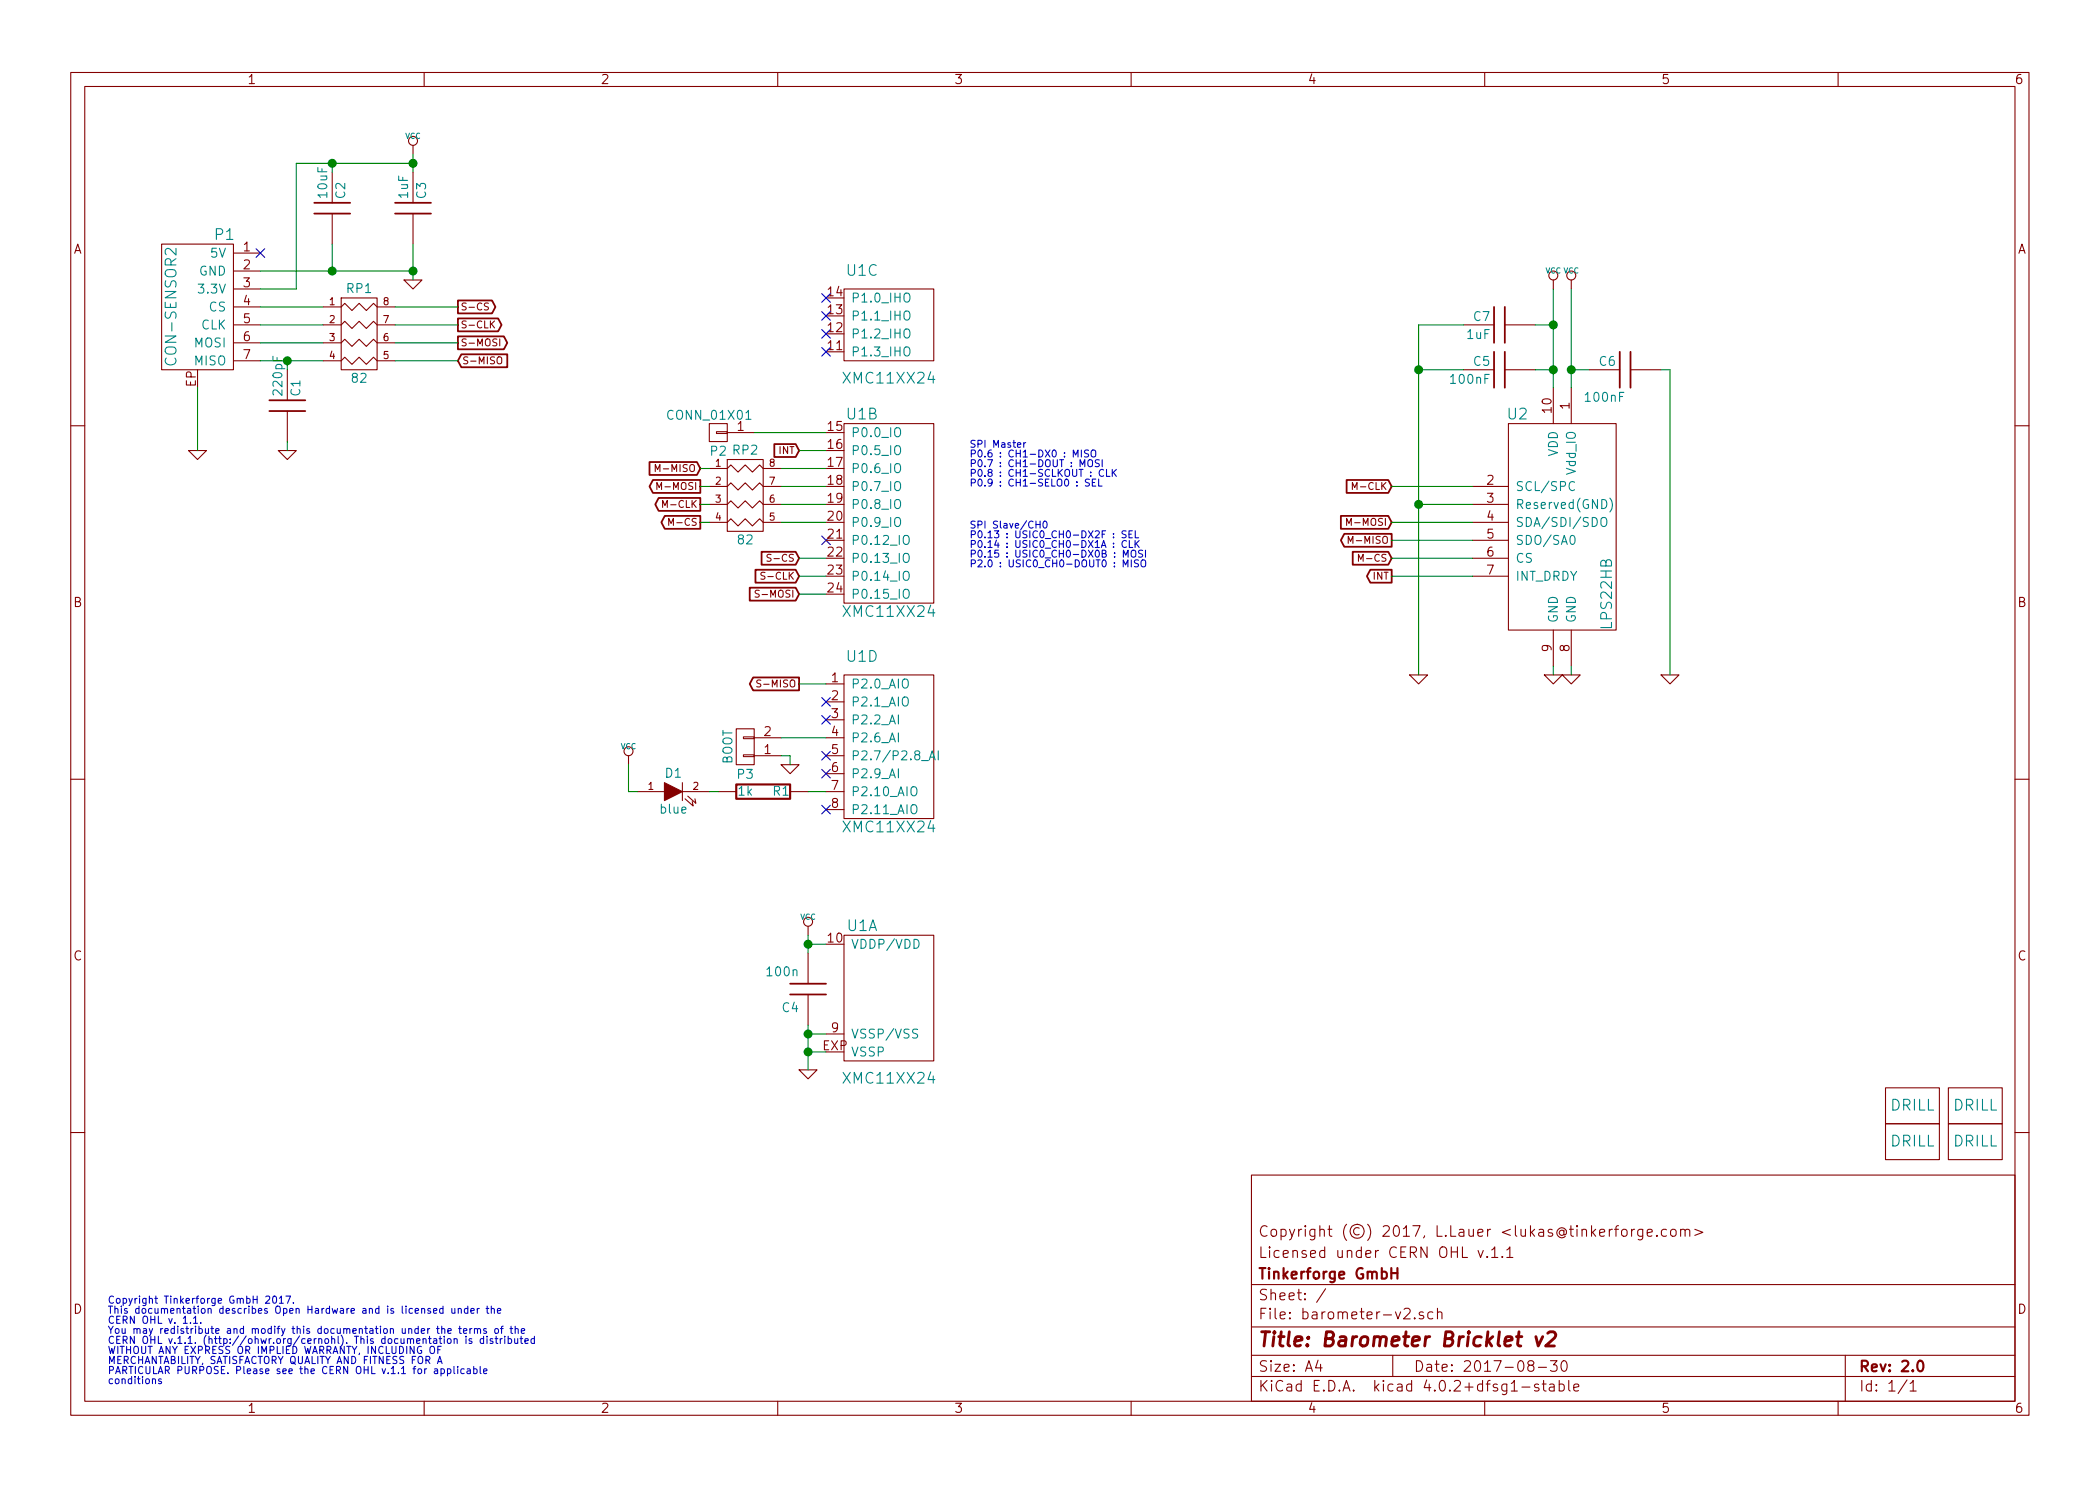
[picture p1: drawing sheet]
EESchema Schematic File Version 2
LIBS:tinkerforge
LIBS:power
LIBS:device
LIBS:transistors
LIBS:conn
LIBS:linear
LIBS:regul
LIBS:74xx
LIBS:cmos4000
LIBS:adc-dac
LIBS:memory
LIBS:xilinx
LIBS:microcontrollers
LIBS:dsp
LIBS:microchip
LIBS:analog_switches
LIBS:motorola
LIBS:texas
LIBS:intel
LIBS:audio
LIBS:interface
LIBS:digital-audio
LIBS:philips
LIBS:display
LIBS:cypress
LIBS:siliconi
LIBS:opto
LIBS:atmel
LIBS:contrib
LIBS:valves
EELAYER 25 0
EELAYER END
$Descr A4 11693 8268
encoding utf-8
Sheet 1 1
Title "Barometer Bricklet v2"
Date "2017-08-30"
Rev "2.0"
Comp "Tinkerforge GmbH"
Comment1 "Licensed under CERN OHL v.1.1"
Comment2 "Copyright (©) 2017, L.Lauer <lukas@tinkerforge.com>"
Comment3 ""
Comment4 ""
$EndDescr
Text Notes 600  7700 0    40   ~ 0
Copyright Tinkerforge GmbH 2017.\nThis documentation describes Open Hardware and is licensed under the\nCERN OHL v. 1.1.\nYou may redistribute and modify this documentation under the terms of the\nCERN OHL v.1.1. (http://ohwr.org/cernohl). This documentation is distributed\nWITHOUT ANY EXPRESS OR IMPLIED WARRANTY, INCLUDING OF\nMERCHANTABILITY, SATISFACTORY QUALITY AND FITNESS FOR A\nPARTICULAR PURPOSE. Please see the CERN OHL v.1.1 for applicable\nconditions\n
$Comp
L DRILL U3
U 1 1
P 10650 6150
F 0 "U3" H 10700 6200 60  0001 C CNN
F 1 "DRILL" H 10650 6150 60  0000 C CNN
F 2 "kicad-libraries:DRILL_NP" H 10650 6150 60  0001 C CNN
F 3 "" H 10650 6150 60  0001 C CNN
	1    10650 6150
	1    0    0    -1  
$EndComp
$Comp
L DRILL U4
U 1 1
P 10650 6350
F 0 "U4" H 10700 6400 60  0001 C CNN
F 1 "DRILL" H 10650 6350 60  0000 C CNN
F 2 "kicad-libraries:DRILL_NP" H 10650 6350 60  0001 C CNN
F 3 "" H 10650 6350 60  0001 C CNN
	1    10650 6350
	1    0    0    -1  
$EndComp
$Comp
L DRILL U6
U 1 1
P 11000 6350
F 0 "U6" H 11050 6400 60  0001 C CNN
F 1 "DRILL" H 11000 6350 60  0000 C CNN
F 2 "kicad-libraries:DRILL_NP" H 11000 6350 60  0001 C CNN
F 3 "" H 11000 6350 60  0001 C CNN
	1    11000 6350
	1    0    0    -1  
$EndComp
$Comp
L DRILL U5
U 1 1
P 11000 6150
F 0 "U5" H 11050 6200 60  0001 C CNN
F 1 "DRILL" H 11000 6150 60  0000 C CNN
F 2 "kicad-libraries:DRILL_NP" H 11000 6150 60  0001 C CNN
F 3 "" H 11000 6150 60  0001 C CNN
	1    11000 6150
	1    0    0    -1  
$EndComp
Text GLabel 2550 1700 2    39   Output ~ 0
S-CS
$Comp
L VCC #PWR01
U 1 1
P 2300 850
F 0 "#PWR01" H 2300 950 30  0001 C CNN
F 1 "VCC" H 2300 950 30  0000 C CNN
F 2 "" H 2300 850 60  0001 C CNN
F 3 "" H 2300 850 60  0001 C CNN
	1    2300 850 
	1    0    0    -1  
$EndComp
$Comp
L GND #PWR02
U 1 1
P 1100 2500
F 0 "#PWR02" H 1100 2500 30  0001 C CNN
F 1 "GND" H 1100 2430 30  0001 C CNN
F 2 "" H 1100 2500 60  0001 C CNN
F 3 "" H 1100 2500 60  0001 C CNN
	1    1100 2500
	1    0    0    -1  
$EndComp
$Comp
L GND #PWR03
U 1 1
P 1600 2500
F 0 "#PWR03" H 1600 2500 30  0001 C CNN
F 1 "GND" H 1600 2430 30  0001 C CNN
F 2 "" H 1600 2500 60  0001 C CNN
F 3 "" H 1600 2500 60  0001 C CNN
	1    1600 2500
	1    0    0    -1  
$EndComp
$Comp
L CON-SENSOR2 P1
U 1 1
P 1100 1700
F 0 "P1" H 950 2100 60  0000 C CNN
F 1 "CON-SENSOR2" V 1250 1700 60  0000 C CNN
F 2 "kicad-libraries:CON-SENSOR2" H 1200 1550 60  0001 C CNN
F 3 "" H 1200 1550 60  0000 C CNN
	1    1100 1700
	-1   0    0    -1  
$EndComp
$Comp
L LPS22HB U2
U 1 1
P 8700 2950
F 0 "U2" H 8450 3600 60  0000 C CNN
F 1 "LPS22HB" V 8950 2600 60  0000 C CNN
F 2 "kicad-libraries:HLGA-10L" H 8650 3250 60  0001 C CNN
F 3 "" H 8650 3250 60  0000 C CNN
	1    8700 2950
	1    0    0    -1  
$EndComp
$Comp
L C C5
U 1 1
P 8350 2050
F 0 "C5" V 8400 2100 50  0000 L CNN
F 1 "100nF" V 8300 2100 50  0000 L CNN
F 2 "kicad-libraries:C0402F" H 8350 2050 60  0001 C CNN
F 3 "" H 8350 2050 60  0001 C CNN
	1    8350 2050
	0    -1   -1   0   
$EndComp
$Comp
L C C6
U 1 1
P 9050 2050
F 0 "C6" V 9100 2100 50  0000 L CNN
F 1 "100nF" V 8900 2050 50  0000 L CNN
F 2 "kicad-libraries:C0402F" H 9050 2050 60  0001 C CNN
F 3 "" H 9050 2050 60  0001 C CNN
	1    9050 2050
	0    -1   -1   0   
$EndComp
$Comp
L GND #PWR04
U 1 1
P 8750 3750
F 0 "#PWR04" H 8750 3750 30  0001 C CNN
F 1 "GND" H 8750 3680 30  0001 C CNN
F 2 "" H 8750 3750 60  0001 C CNN
F 3 "" H 8750 3750 60  0001 C CNN
	1    8750 3750
	1    0    0    -1  
$EndComp
$Comp
L GND #PWR05
U 1 1
P 8650 3750
F 0 "#PWR05" H 8650 3750 30  0001 C CNN
F 1 "GND" H 8650 3680 30  0001 C CNN
F 2 "" H 8650 3750 60  0001 C CNN
F 3 "" H 8650 3750 60  0001 C CNN
	1    8650 3750
	1    0    0    -1  
$EndComp
NoConn ~ 1450 1400
Text GLabel 2550 1800 2    39   Output ~ 0
S-CLK
Text GLabel 2550 1900 2    39   Output ~ 0
S-MOSI
Text GLabel 2550 2000 2    39   Input ~ 0
S-MISO
$Comp
L C C2
U 1 1
P 1850 1150
F 0 "C2" V 1900 1200 50  0000 L CNN
F 1 "10uF" V 1800 1200 50  0000 L CNN
F 2 "kicad-libraries:C0805" H 1850 1150 60  0001 C CNN
F 3 "" H 1850 1150 60  0001 C CNN
	1    1850 1150
	1    0    0    -1  
$EndComp
$Comp
L C C3
U 1 1
P 2300 1150
F 0 "C3" V 2350 1200 50  0000 L CNN
F 1 "1uF" V 2250 1200 50  0000 L CNN
F 2 "kicad-libraries:C0603F" H 2300 1150 60  0001 C CNN
F 3 "" H 2300 1150 60  0001 C CNN
	1    2300 1150
	1    0    0    -1  
$EndComp
$Comp
L R_PACK4 RP1
U 1 1
P 2000 2050
F 0 "RP1" H 2000 2500 50  0000 C CNN
F 1 "82" H 2000 2000 50  0000 C CNN
F 2 "kicad-libraries:4X0402" H 2000 2050 50  0001 C CNN
F 3 "" H 2000 2050 50  0000 C CNN
	1    2000 2050
	1    0    0    -1  
$EndComp
$Comp
L C C1
U 1 1
P 1600 2250
F 0 "C1" V 1650 2300 50  0000 L CNN
F 1 "220pF" V 1550 2300 50  0000 L CNN
F 2 "kicad-libraries:C0402F" H 1600 2250 60  0001 C CNN
F 3 "" H 1600 2250 60  0001 C CNN
	1    1600 2250
	1    0    0    -1  
$EndComp
$Comp
L GND #PWR06
U 1 1
P 2300 1550
F 0 "#PWR06" H 2300 1550 30  0001 C CNN
F 1 "GND" H 2300 1480 30  0001 C CNN
F 2 "" H 2300 1550 60  0001 C CNN
F 3 "" H 2300 1550 60  0001 C CNN
	1    2300 1550
	1    0    0    -1  
$EndComp
$Comp
L XMC1XXX24 U1
U 1 1
P 4950 5550
F 0 "U1" H 4800 5950 60  0000 C CNN
F 1 "XMC11XX24" H 4950 5100 60  0000 C CNN
F 2 "kicad-libraries:QFN24-4x4mm-0.5mm" H 5100 6300 60  0001 C CNN
F 3 "" H 5100 6300 60  0000 C CNN
	1    4950 5550
	1    0    0    -1  
$EndComp
$Comp
L XMC1XXX24 U1
U 3 1
P 4950 1800
F 0 "U1" H 4800 2100 60  0000 C CNN
F 1 "XMC11XX24" H 4950 1500 60  0000 C CNN
F 2 "kicad-libraries:QFN24-4x4mm-0.5mm" H 5100 2550 60  0001 C CNN
F 3 "" H 5100 2550 60  0000 C CNN
	3    4950 1800
	1    0    0    -1  
$EndComp
$Comp
L XMC1XXX24 U1
U 4 1
P 4950 4150
F 0 "U1" H 4800 4650 60  0000 C CNN
F 1 "XMC11XX24" H 4950 3700 60  0000 C CNN
F 2 "kicad-libraries:QFN24-4x4mm-0.5mm" H 5100 4900 60  0001 C CNN
F 3 "" H 5100 4900 60  0000 C CNN
	4    4950 4150
	1    0    0    -1  
$EndComp
$Comp
L C C4
U 1 1
P 4500 5500
F 0 "C4" H 4550 5600 50  0000 L CNN
F 1 "100n" H 4550 5400 50  0000 L CNN
F 2 "kicad-libraries:C0402F" H 4500 5500 60  0001 C CNN
F 3 "" H 4500 5500 60  0000 C CNN
	1    4500 5500
	-1   0    0    1   
$EndComp
$Comp
L GND #PWR07
U 1 1
P 4500 5950
F 0 "#PWR07" H 4500 5950 30  0001 C CNN
F 1 "GND" H 4500 5880 30  0001 C CNN
F 2 "" H 4500 5950 60  0001 C CNN
F 3 "" H 4500 5950 60  0001 C CNN
	1    4500 5950
	1    0    0    -1  
$EndComp
$Comp
L VCC #PWR08
U 1 1
P 4500 5200
F 0 "#PWR08" H 4500 5300 30  0001 C CNN
F 1 "VCC" H 4500 5300 30  0000 C CNN
F 2 "" H 4500 5200 60  0001 C CNN
F 3 "" H 4500 5200 60  0001 C CNN
	1    4500 5200
	1    0    0    -1  
$EndComp
$Comp
L R R1
U 1 1
P 4250 4400
F 0 "R1" V 4250 4500 50  0000 C CNN
F 1 "1k" V 4250 4300 50  0000 C CNN
F 2 "kicad-libraries:R0603F" H 4250 4400 60  0001 C CNN
F 3 "" H 4250 4400 60  0000 C CNN
	1    4250 4400
	0    1    1    0   
$EndComp
$Comp
L LED D1
U 1 1
P 3750 4400
F 0 "D1" H 3750 4500 50  0000 C CNN
F 1 "blue" H 3750 4300 50  0000 C CNN
F 2 "kicad-libraries:D0603E" H 3750 4400 50  0001 C CNN
F 3 "" H 3750 4400 50  0000 C CNN
	1    3750 4400
	1    0    0    -1  
$EndComp
$Comp
L CONN_01X02 P3
U 1 1
P 4150 4150
F 0 "P3" H 4150 4300 50  0000 C CNN
F 1 "BOOT" V 4250 4150 50  0000 C CNN
F 2 "kicad-libraries:SolderJumper" H 4150 4050 50  0001 C CNN
F 3 "" H 4150 4050 50  0000 C CNN
	1    4150 4150
	-1   0    0    1   
$EndComp
NoConn ~ 4600 4500
NoConn ~ 4600 4300
NoConn ~ 4600 4200
NoConn ~ 4600 4000
NoConn ~ 4600 3900
Text GLabel 4450 3800 0    39   Output ~ 0
S-MISO
$Comp
L GND #PWR09
U 1 1
P 4400 4250
F 0 "#PWR09" H 4400 4250 30  0001 C CNN
F 1 "GND" H 4400 4180 30  0001 C CNN
F 2 "" H 4400 4250 60  0001 C CNN
F 3 "" H 4400 4250 60  0001 C CNN
	1    4400 4250
	1    0    0    -1  
$EndComp
$Comp
L VCC #PWR010
U 1 1
P 3500 4250
F 0 "#PWR010" H 3500 4350 30  0001 C CNN
F 1 "VCC" H 3500 4350 30  0000 C CNN
F 2 "" H 3500 4250 60  0001 C CNN
F 3 "" H 3500 4250 60  0001 C CNN
	1    3500 4250
	1    0    0    -1  
$EndComp
NoConn ~ 4600 1950
NoConn ~ 4600 1850
NoConn ~ 4600 1750
NoConn ~ 4600 1650
NoConn ~ 4600 3000
$Comp
L CONN_01X01 P2
U 1 1
P 4000 2400
F 0 "P2" H 4000 2500 50  0000 C CNN
F 1 "CONN_01X01" H 4050 2300 50  0000 C CNN
F 2 "kicad-libraries:DEBUG_PAD" H 4000 2400 50  0001 C CNN
F 3 "" H 4000 2400 50  0000 C CNN
	1    4000 2400
	-1   0    0    1   
$EndComp
Text GLabel 4450 3100 0    39   Input ~ 0
S-CS
Text GLabel 4450 3200 0    39   Input ~ 0
S-CLK
Text GLabel 4450 3300 0    39   Input ~ 0
S-MOSI
Text GLabel 3900 2600 0    39   Input ~ 0
M-MISO
Text GLabel 3900 2800 0    39   Output ~ 0
M-CLK
Text Notes 5400 2700 0    39   ~ 0
SPI Master\nP0.6 : CH1-DX0 : MISO\nP0.7 : CH1-DOUT : MOSI\nP0.8 : CH1-SCLKOUT : CLK\nP0.9 : CH1-SELO0 : SEL\n
Text Notes 5400 3150 0    39   ~ 0
SPI Slave/CH0\nP0.13 : USIC0_CH0-DX2F : SEL\nP0.14 : USIC0_CH0-DX1A : CLK\nP0.15 : USIC0_CH0-DX0B : MOSI\nP2.0 : USIC0_CH0-DOUT0 : MISO
Text GLabel 3900 2900 0    39   Output ~ 0
M-CS
Text GLabel 3900 2700 0    39   Output ~ 0
M-MOSI
$Comp
L XMC1XXX24 U1
U 2 1
P 4950 2850
F 0 "U1" H 4800 3400 60  0000 C CNN
F 1 "XMC11XX24" H 4950 2300 60  0000 C CNN
F 2 "kicad-libraries:QFN24-4x4mm-0.5mm" H 5100 3600 60  0001 C CNN
F 3 "" H 5100 3600 60  0000 C CNN
	2    4950 2850
	1    0    0    -1  
$EndComp
Text GLabel 7750 2700 0    39   Input ~ 0
M-CLK
Text GLabel 7750 2900 0    39   Input ~ 0
M-MOSI
Text GLabel 7750 3000 0    39   Output ~ 0
M-MISO
Text GLabel 7750 3100 0    39   Input ~ 0
M-CS
Text GLabel 7750 3200 0    39   Output ~ 0
INT
Text GLabel 4450 2500 0    39   Input ~ 0
INT
$Comp
L R_PACK4 RP2
U 1 1
P 4150 2950
F 0 "RP2" H 4150 3400 50  0000 C CNN
F 1 "82" H 4150 2900 50  0000 C CNN
F 2 "kicad-libraries:4X0402" H 4150 2950 50  0001 C CNN
F 3 "" H 4150 2950 50  0000 C CNN
	1    4150 2950
	1    0    0    -1  
$EndComp
Wire Wire Line
	3900 2600 3950 2600
Wire Wire Line
	3900 2700 3950 2700
Wire Wire Line
	3900 2800 3950 2800
Wire Wire Line
	3950 2900 3900 2900
Wire Wire Line
	4450 2500 4600 2500
Wire Wire Line
	8200 3200 7750 3200
Wire Wire Line
	8200 3100 7750 3100
Wire Wire Line
	8200 3000 7750 3000
Wire Wire Line
	7750 2900 8200 2900
Wire Wire Line
	7750 2700 8200 2700
Wire Wire Line
	4350 2700 4600 2700
Wire Wire Line
	4350 2900 4600 2900
Wire Wire Line
	4200 2400 4600 2400
Wire Wire Line
	4350 2600 4600 2600
Wire Wire Line
	4450 3300 4600 3300
Wire Wire Line
	4450 3200 4600 3200
Wire Wire Line
	4450 3100 4600 3100
Wire Wire Line
	4350 2800 4600 2800
Wire Wire Line
	4450 3800 4600 3800
Wire Wire Line
	3500 4400 3500 4250
Wire Wire Line
	3550 4400 3500 4400
Wire Wire Line
	4000 4400 3950 4400
Wire Wire Line
	4500 4400 4600 4400
Wire Wire Line
	4400 4200 4400 4250
Wire Wire Line
	4350 4200 4400 4200
Wire Wire Line
	4600 4100 4350 4100
Connection ~ 4500 5850
Connection ~ 4500 5250
Connection ~ 4500 5750
Wire Wire Line
	4500 5850 4600 5850
Wire Wire Line
	4500 5700 4500 5950
Wire Wire Line
	4600 5750 4500 5750
Wire Wire Line
	4500 5250 4600 5250
Wire Wire Line
	4500 5200 4500 5300
Wire Wire Line
	1600 2500 1600 2450
Connection ~ 1600 2000
Wire Wire Line
	1600 2000 1600 2050
Wire Wire Line
	2200 2000 2550 2000
Wire Wire Line
	2200 1900 2550 1900
Wire Wire Line
	2200 1800 2550 1800
Wire Wire Line
	2200 1700 2550 1700
Wire Wire Line
	1800 2000 1450 2000
Wire Wire Line
	1450 1900 1800 1900
Wire Wire Line
	1800 1800 1450 1800
Wire Wire Line
	1450 1700 1800 1700
Connection ~ 2300 900 
Connection ~ 1850 900 
Wire Wire Line
	1850 950  1850 900 
Wire Wire Line
	2300 850  2300 950 
Wire Wire Line
	1650 900  2300 900 
Wire Wire Line
	1650 1600 1650 900 
Wire Wire Line
	1450 1600 1650 1600
Connection ~ 1850 1500
Wire Wire Line
	1850 1350 1850 1500
Connection ~ 2300 1500
Wire Wire Line
	2300 1350 2300 1550
Wire Wire Line
	1450 1500 2300 1500
Wire Wire Line
	1100 2150 1100 2500
Connection ~ 7900 2800
Wire Wire Line
	8150 2050 7900 2050
Wire Wire Line
	8200 2800 7900 2800
Wire Wire Line
	8650 3700 8650 3750
Wire Wire Line
	8750 3700 8750 3750
Wire Wire Line
	9250 2050 9300 2050
Wire Wire Line
	8750 2050 8850 2050
Wire Wire Line
	8750 1600 8750 2150
Wire Wire Line
	8650 2050 8550 2050
Wire Wire Line
	8650 1600 8650 2150
$Comp
L GND #PWR011
U 1 1
P 7900 3750
F 0 "#PWR011" H 7900 3750 30  0001 C CNN
F 1 "GND" H 7900 3680 30  0001 C CNN
F 2 "" H 7900 3750 60  0001 C CNN
F 3 "" H 7900 3750 60  0001 C CNN
	1    7900 3750
	1    0    0    -1  
$EndComp
$Comp
L GND #PWR012
U 1 1
P 9300 3750
F 0 "#PWR012" H 9300 3750 30  0001 C CNN
F 1 "GND" H 9300 3680 30  0001 C CNN
F 2 "" H 9300 3750 60  0001 C CNN
F 3 "" H 9300 3750 60  0001 C CNN
	1    9300 3750
	1    0    0    -1  
$EndComp
Wire Wire Line
	9300 2050 9300 3750
Wire Wire Line
	7900 1800 7900 3750
Connection ~ 8650 2050
$Comp
L C C7
U 1 1
P 8350 1800
F 0 "C7" V 8400 1850 50  0000 L CNN
F 1 "1uF" V 8300 1850 50  0000 L CNN
F 2 "kicad-libraries:C0603F" H 8350 1800 60  0001 C CNN
F 3 "" H 8350 1800 60  0001 C CNN
	1    8350 1800
	0    -1   -1   0   
$EndComp
Wire Wire Line
	8550 1800 8650 1800
Wire Wire Line
	8150 1800 7900 1800
Connection ~ 7900 2050
Connection ~ 8750 2050
Connection ~ 8650 1800
$Comp
L VCC #PWR013
U 1 1
P 8650 1600
F 0 "#PWR013" H 8650 1700 30  0001 C CNN
F 1 "VCC" H 8650 1700 30  0000 C CNN
F 2 "" H 8650 1600 60  0001 C CNN
F 3 "" H 8650 1600 60  0001 C CNN
	1    8650 1600
	1    0    0    -1  
$EndComp
$Comp
L VCC #PWR014
U 1 1
P 8750 1600
F 0 "#PWR014" H 8750 1700 30  0001 C CNN
F 1 "VCC" H 8750 1700 30  0000 C CNN
F 2 "" H 8750 1600 60  0001 C CNN
F 3 "" H 8750 1600 60  0001 C CNN
	1    8750 1600
	1    0    0    -1  
$EndComp
$EndSCHEMATC
